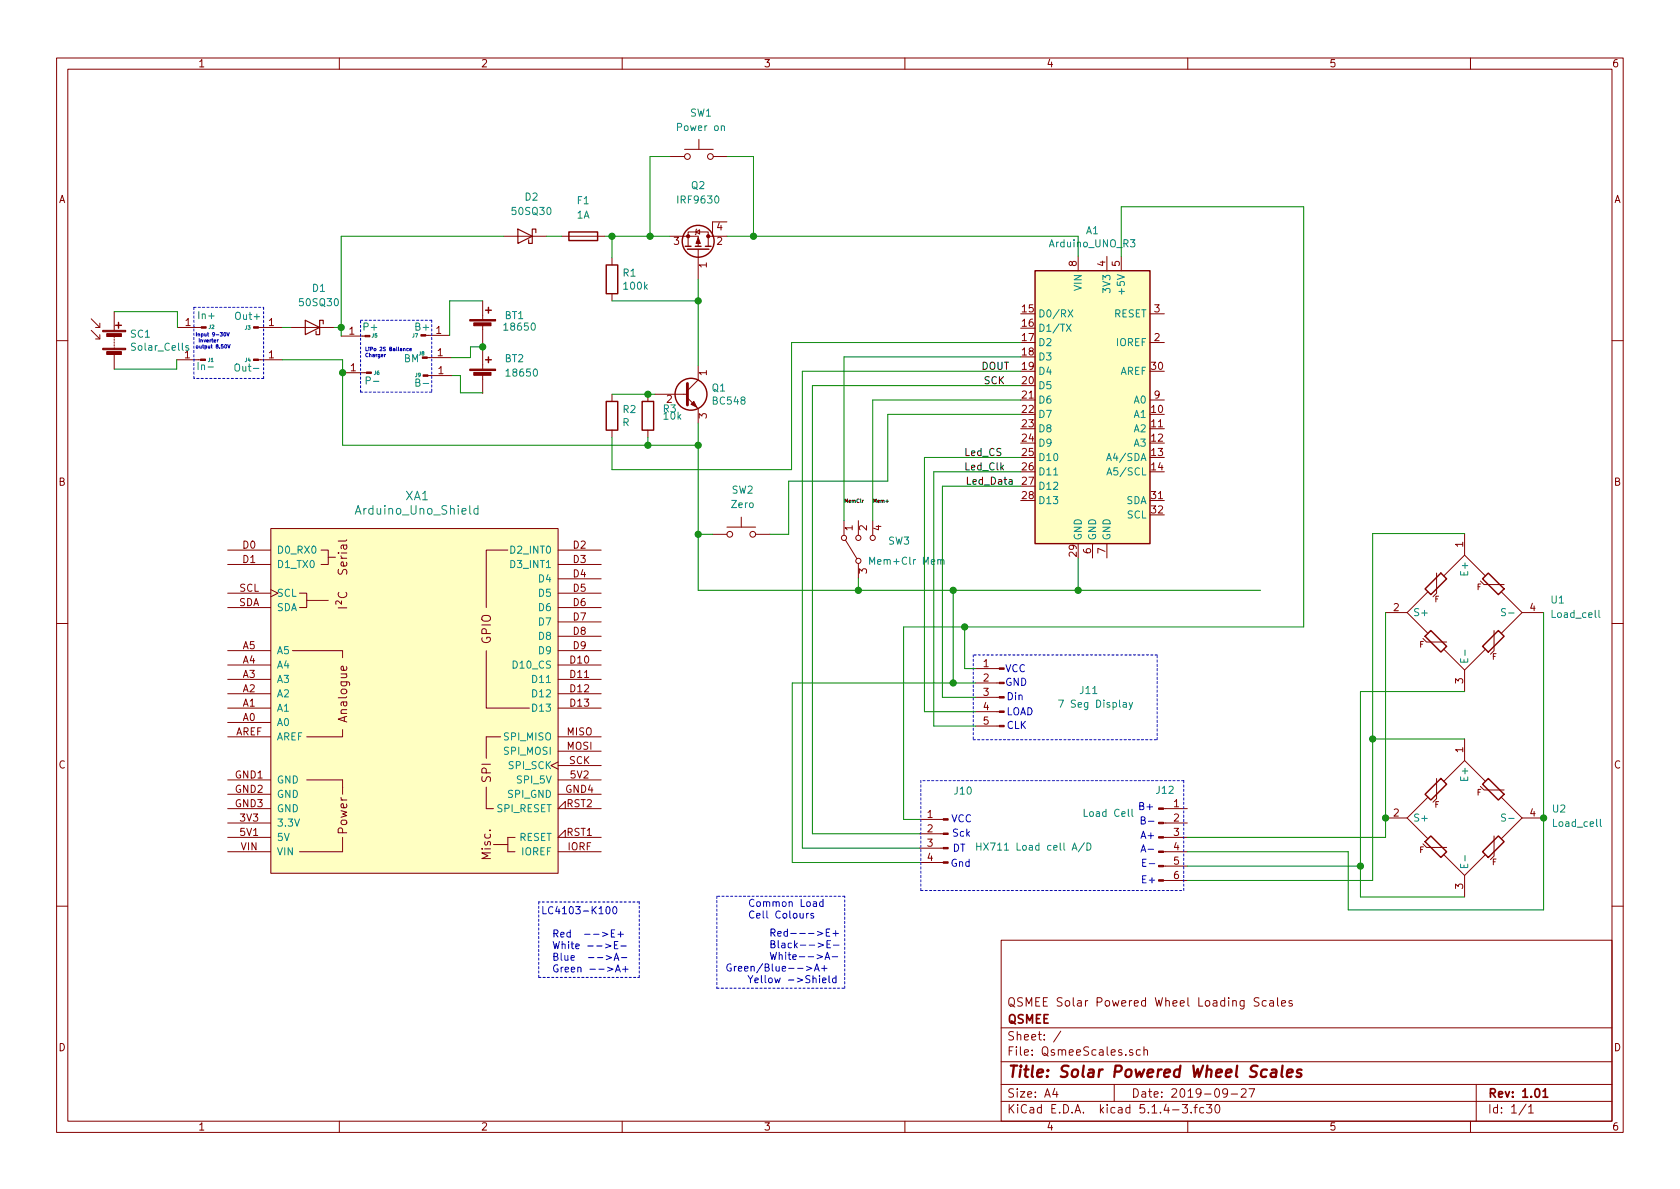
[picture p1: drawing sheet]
EESchema Schematic File Version 4
LIBS:QsmeeScales-cache
EELAYER 30 0
EELAYER END
$Descr A4 11693 8268
encoding utf-8
Sheet 1 1
Title "Solar Powered Wheel Scales"
Date "2019-09-27"
Rev "1.01"
Comp "QSMEE"
Comment1 "QSMEE Solar Powered Wheel Loading Scales"
Comment2 ""
Comment3 ""
Comment4 ""
$EndDescr
$Comp
L Device:Solar_Cells SC1
U 1 1
P 795 2360
F 0 "SC1" H 903 2406 50  0000 L CNN
F 1 "Solar_Cells" H 903 2315 50  0000 L CNN
F 2 "" V 795 2420 50  0001 C CNN
F 3 "~" V 795 2420 50  0001 C CNN
	1    795  2360
	1    0    0    -1  
$EndComp
$Comp
L QsmeeScales-rescue:Load_cell-Sensor U1
U 1 1
P 10195 4255
F 0 "U1" H 10790 4345 50  0000 L CNN
F 1 "Load_cell" H 10790 4245 50  0000 L CNN
F 2 "" H 10195 3555 50  0001 C TNN
F 3 "http://www.robotshop.com/media/files/pdf/datasheet-3134.pdf" H 10195 3455 50  0001 C TNN
	1    10195 4255
	1    0    0    -1  
$EndComp
$Comp
L QsmeeScales-rescue:Load_cell-Sensor U2
U 1 1
P 10195 5685
F 0 "U2" H 10800 5750 50  0000 L CNN
F 1 "Load_cell" H 10800 5650 50  0000 L CNN
F 2 "" H 10195 4985 50  0001 C TNN
F 3 "http://www.robotshop.com/media/files/pdf/datasheet-3134.pdf" H 10195 4885 50  0001 C TNN
	1    10195 5685
	1    0    0    -1  
$EndComp
Wire Notes Line
	4990 6870 5880 6870
Wire Notes Line
	3750 6795 4450 6795
Wire Notes Line
	1350 2130 1835 2130
Wire Notes Line
	1835 2130 1835 2625
Wire Notes Line
	1835 2625 1350 2625
Wire Notes Line
	1350 2625 1350 2130
Text Notes 1360 2425 0    25   ~ 0
Input 9-30V\n Inverter \noutput 8.50V
Wire Notes Line
	2510 2220 3005 2220
Wire Notes Line
	3005 2220 3005 2720
Wire Notes Line
	3005 2720 2510 2720
Wire Notes Line
	2510 2720 2510 2220
Text Notes 2540 2485 0    25   ~ 0
LiPo 2S Ballance\nCharger
Wire Notes Line
	4450 6270 3750 6270
Wire Notes Line
	4450 6795 4450 6270
Wire Notes Line
	3750 6270 3750 6795
Text Notes 3765 6770 0    50   ~ 0
LC4103-K100\n\n  Red  -->E+\n  White -->E-\n  Blue  -->A-\n  Green -->A+
Text Label 6710 3175 0    50   ~ 0
Led_CS
Text Label 6720 3375 0    50   ~ 0
Led_Data
Wire Wire Line
	6435 4945 6790 4945
Wire Wire Line
	6435 3175 6435 4945
Wire Wire Line
	6560 3375 6560 4845
Wire Wire Line
	6790 4845 6560 4845
Wire Wire Line
	3805 1635 3910 1635
$Comp
L Device:D_Schottky D2
U 1 1
P 3655 1635
F 0 "D2" H 3610 1910 50  0000 C CNN
F 1 "50SQ30" H 3610 1810 50  0000 C CNN
F 2 "" H 3655 1635 50  0001 C CNN
F 3 "~" H 3655 1635 50  0001 C CNN
	1    3655 1635
	-1   0    0    -1  
$EndComp
Wire Notes Line
	5880 6230 4990 6230
Wire Notes Line
	5880 6870 5880 6230
Wire Notes Line
	4990 6230 4990 6870
Text Notes 4895 6845 0    50   ~ 0
            Red--->E+\n            Black-->E-\n            White-->A-\n    Green/Blue-->A+\n        Yellow ->Shield
Text Notes 5205 6395 0    50   ~ 0
Common Load\nCell Colours
Connection ~ 6635 4745
Wire Wire Line
	5515 5995 6400 5995
Wire Wire Line
	5515 4745 5515 5995
Wire Wire Line
	6635 4745 5515 4745
Wire Wire Line
	5585 5895 6400 5895
Wire Wire Line
	5585 2575 5585 5895
Wire Wire Line
	5655 2675 7105 2675
Wire Wire Line
	5655 5795 6400 5795
Wire Wire Line
	5655 2675 5655 5795
Connection ~ 6715 4355
Wire Wire Line
	6290 5695 6400 5695
Wire Wire Line
	6290 4355 6290 5695
Wire Wire Line
	6715 4355 6290 4355
Wire Notes Line
	8240 5425 6410 5425
Wire Notes Line
	8240 6190 8240 5425
Wire Notes Line
	6410 6190 8240 6190
Wire Notes Line
	6410 5425 6410 6190
Text Notes 7940 6150 0    50   ~ 0
E+
Text Notes 7940 6035 0    50   ~ 0
E-
Text Notes 7935 5935 0    50   ~ 0
A-
Text Notes 7935 5840 0    50   ~ 0
A+
Text Notes 7930 5740 0    50   ~ 0
B-
Text Notes 7920 5640 0    50   ~ 0
B+
Text Notes 6615 6035 0    50   ~ 0
Gnd
Text Notes 6630 5930 0    50   ~ 0
DT
Text Notes 6625 5825 0    50   ~ 0
Sck
Text Notes 6620 5725 0    50   ~ 0
VCC
$Comp
L Connector:Conn_01x06_Male J12
U 1 1
P 8065 5820
F 0 "J12" H 8110 6150 50  0000 C CNN
F 1 "Load Cell" H 7715 5990 50  0000 C CNN
F 2 "" H 8065 5820 50  0001 C CNN
F 3 "~" H 8065 5820 50  0001 C CNN
	1    8065 5820
	1    0    0    -1  
$EndComp
$Comp
L Connector:Conn_01x04_Male J10
U 1 1
P 6600 5795
F 0 "J10" H 6565 6095 50  0000 R CNN
F 1 "HX711 Load cell A/D" H 6415 5705 50  0000 R CNN
F 2 "" H 6600 5795 50  0001 C CNN
F 3 "~" H 6600 5795 50  0001 C CNN
	1    6600 5795
	-1   0    0    -1  
$EndComp
Wire Wire Line
	6715 4355 6715 4645
Wire Wire Line
	9075 4355 6715 4355
Wire Wire Line
	9075 1430 9075 4355
Wire Wire Line
	7805 1430 9075 1430
Wire Wire Line
	6560 3375 7105 3375
Wire Notes Line
	8055 4550 6775 4550
Wire Notes Line
	8055 5140 8055 4550
Wire Notes Line
	6775 5140 8055 5140
Wire Notes Line
	6775 4550 6775 5140
Wire Wire Line
	6635 4100 7505 4100
Connection ~ 6635 4100
Wire Wire Line
	6635 4745 6635 4100
Wire Wire Line
	6790 4745 6635 4745
Wire Wire Line
	6715 4645 6790 4645
Wire Wire Line
	7805 1775 7805 1430
Wire Wire Line
	7105 3175 6435 3175
Wire Wire Line
	6500 5045 6790 5045
Wire Wire Line
	6500 3275 6500 5045
Text Notes 7005 5075 0    50   ~ 0
CLK
Text Notes 7005 4980 0    50   ~ 0
LOAD
Text Notes 7005 4875 0    50   ~ 0
Din
Text Notes 6995 4775 0    50   ~ 0
GND
Text Notes 6995 4680 0    50   ~ 0
VCC
$Comp
L Connector:Conn_01x05_Male J11
U 1 1
P 6990 4845
F 0 "J11" H 6470 4895 50  0000 R CNN
F 1 "7 Seg Display" H 6620 4800 50  0000 R CNN
F 2 "" H 6990 4845 50  0001 C CNN
F 3 "~" H 6990 4845 50  0001 C CNN
	1    6990 4845
	-1   0    0    -1  
$EndComp
Connection ~ 7505 4100
Wire Wire Line
	8775 4100 7505 4100
Text Label 6710 3275 0    50   ~ 0
Led_Clk
Wire Wire Line
	7105 3275 6500 3275
Text Label 6845 2675 0    50   ~ 0
SCK
Text Label 6830 2575 0    50   ~ 0
DOUT
Wire Wire Line
	5245 1635 7505 1635
Connection ~ 5245 1635
Wire Wire Line
	5245 1080 5245 1635
Wire Wire Line
	5065 1080 5245 1080
Wire Wire Line
	4525 1635 4660 1635
Connection ~ 4525 1635
Wire Wire Line
	4525 1080 4525 1635
Wire Wire Line
	4665 1080 4525 1080
$Comp
L Switch:SW_Push SW2
U 1 1
P 5160 3710
F 0 "SW2" H 5170 4020 50  0000 C CNN
F 1 "Zero" H 5170 3920 50  0000 C CNN
F 2 "" H 5160 3910 50  0001 C CNN
F 3 "~" H 5160 3910 50  0001 C CNN
	1    5160 3710
	1    0    0    -1  
$EndComp
$Comp
L Switch:SW_Push SW1
U 1 1
P 4865 1080
F 0 "SW1" H 4880 1385 50  0000 C CNN
F 1 "Power on" H 4880 1285 50  0000 C CNN
F 2 "" H 4865 1280 50  0001 C CNN
F 3 "~" H 4865 1280 50  0001 C CNN
	1    4865 1080
	1    0    0    -1  
$EndComp
Wire Wire Line
	4260 3260 5510 3260
Wire Wire Line
	4260 3035 4260 3260
Wire Wire Line
	7505 1635 7505 1775
Wire Wire Line
	5060 1635 5245 1635
Connection ~ 4860 3090
Wire Wire Line
	7505 4100 7505 3875
Wire Wire Line
	4860 3090 4860 3710
Wire Wire Line
	4510 3090 4860 3090
Connection ~ 4510 3090
Wire Wire Line
	4510 3035 4510 3090
Wire Wire Line
	4510 2735 4560 2735
Connection ~ 4510 2735
Wire Wire Line
	4260 2735 4510 2735
Wire Wire Line
	4860 3090 4860 2935
Wire Wire Line
	4860 2085 4860 2535
Connection ~ 4860 2085
Wire Wire Line
	4260 2085 4860 2085
Wire Wire Line
	4860 1935 4860 2085
Wire Wire Line
	4260 1635 4525 1635
Connection ~ 4260 1635
Wire Wire Line
	4260 1785 4260 1635
Wire Wire Line
	4210 1635 4260 1635
$Comp
L Device:Q_PMOS_GDSD Q2
U 1 1
P 4860 1735
F 0 "Q2" V 5310 1735 50  0000 C CNN
F 1 "IRF9630" V 5210 1735 50  0000 C CNN
F 2 "" H 5060 1835 50  0001 C CNN
F 3 "~" H 4860 1735 50  0001 C CNN
	1    4860 1735
	0    1    -1   0   
$EndComp
Wire Wire Line
	3360 2385 3360 2405
$Comp
L Transistor_BJT:BC548 Q1
U 1 1
P 4760 2735
F 0 "Q1" H 4951 2781 50  0000 L CNN
F 1 "BC548" H 4951 2690 50  0000 L CNN
F 2 "Package_TO_SOT_THT:TO-92_Inline" H 4960 2660 50  0001 L CIN
F 3 "http://www.fairchildsemi.com/ds/BC/BC547.pdf" H 4760 2735 50  0001 L CNN
	1    4760 2735
	1    0    0    -1  
$EndComp
$Comp
L Device:Fuse F1
U 1 1
P 4060 1635
F 0 "F1" V 3810 1635 50  0000 C CNN
F 1 "1A" V 3910 1635 50  0000 C CNN
F 2 "" V 3990 1635 50  0001 C CNN
F 3 "~" H 4060 1635 50  0001 C CNN
	1    4060 1635
	0    1    1    0   
$EndComp
$Comp
L Device:R R2
U 1 1
P 4260 2885
F 0 "R2" H 4330 2931 50  0000 L CNN
F 1 "R" H 4330 2840 50  0000 L CNN
F 2 "" V 4190 2885 50  0001 C CNN
F 3 "~" H 4260 2885 50  0001 C CNN
	1    4260 2885
	1    0    0    -1  
$EndComp
$Comp
L Device:R R3
U 1 1
P 4510 2885
F 0 "R3" H 4610 2935 50  0000 L CNN
F 1 "10k" H 4610 2885 50  0000 L CNN
F 2 "" V 4440 2885 50  0001 C CNN
F 3 "~" H 4510 2885 50  0001 C CNN
	1    4510 2885
	1    0    0    -1  
$EndComp
$Comp
L Device:R R1
U 1 1
P 4260 1935
F 0 "R1" H 4330 1981 50  0000 L CNN
F 1 "100k" H 4330 1890 50  0000 L CNN
F 2 "" V 4190 1935 50  0001 C CNN
F 3 "~" H 4260 1935 50  0001 C CNN
	1    4260 1935
	1    0    0    -1  
$EndComp
$Comp
L Device:Battery_Cell BT2
U 1 1
P 3360 2630
F 0 "BT2" H 3510 2775 50  0000 L CNN
F 1 "18650" H 3510 2675 50  0000 L CNN
F 2 "" V 3360 2690 50  0001 C CNN
F 3 "~" V 3360 2690 50  0001 C CNN
	1    3360 2630
	1    0    0    -1  
$EndComp
$Comp
L Device:Battery_Cell BT1
U 1 1
P 3360 2285
F 0 "BT1" H 3510 2385 50  0000 L CNN
F 1 "18650" H 3495 2305 50  0000 L CNN
F 2 "" V 3360 2345 50  0001 C CNN
F 3 "~" V 3360 2345 50  0001 C CNN
	1    3360 2285
	1    0    0    -1  
$EndComp
$Comp
L Device:D_Schottky D1
U 1 1
P 2175 2270
F 0 "D1" H 2130 2545 50  0000 C CNN
F 1 "50SQ30" H 2130 2445 50  0000 C CNN
F 2 "" H 2175 2270 50  0001 C CNN
F 3 "~" H 2175 2270 50  0001 C CNN
	1    2175 2270
	-1   0    0    -1  
$EndComp
Wire Wire Line
	5510 2375 5510 3260
Wire Wire Line
	5510 2375 7105 2375
Wire Wire Line
	5875 2475 7105 2475
$Comp
L Switch:SW_SP3T SW3
U 1 1
P 5975 3815
F 0 "SW3" V 6030 3610 50  0000 R CNN
F 1 "Mem+Clr Mem" V 5890 3750 50  0000 R CNN
F 2 "" H 5350 3990 50  0001 C CNN
F 3 "~" H 5350 3990 50  0001 C CNN
	1    5975 3815
	0    -1   -1   0   
$EndComp
Wire Wire Line
	4860 4100 5975 4100
Wire Wire Line
	5975 4015 5975 4100
Connection ~ 5975 4100
Wire Wire Line
	5975 4100 6635 4100
Wire Wire Line
	5875 2475 5875 3615
Text Label 6075 3500 0    25   ~ 0
Mem+
Text Label 5875 3500 0    25   ~ 0
MemClr
Wire Wire Line
	9645 4255 9645 5685
Wire Wire Line
	10745 4255 10745 5685
Wire Wire Line
	10195 3705 9555 3705
Wire Wire Line
	9555 3705 9555 5135
Wire Wire Line
	9555 5135 10195 5135
Wire Wire Line
	10195 4805 9470 4805
Wire Wire Line
	9470 4805 9470 6020
Wire Wire Line
	9470 6235 10195 6235
Wire Wire Line
	8265 6020 9470 6020
Connection ~ 9470 6020
Wire Wire Line
	9470 6020 9470 6235
Wire Wire Line
	9555 5135 9555 6120
Wire Wire Line
	9555 6120 8265 6120
Connection ~ 9555 5135
Wire Wire Line
	8265 5920 9385 5920
Wire Wire Line
	9385 5920 9385 6325
Wire Wire Line
	9385 6325 10745 6325
Wire Wire Line
	10745 6325 10745 5685
Connection ~ 10745 5685
Wire Wire Line
	8265 5820 9645 5820
Wire Wire Line
	9645 5820 9645 5685
Connection ~ 9645 5685
$Comp
L arduino:Arduino_Uno_Shield XA1
U 1 1
P 2885 4870
F 0 "XA1" H 2905 6300 60  0000 C CNN
F 1 "Arduino_Uno_Shield" H 2905 6200 60  0000 C CNN
F 2 "" H 4685 8620 60  0001 C CNN
F 3 "https://store.arduino.cc/arduino-uno-rev3" H 4685 8620 60  0001 C CNN
	1    2885 4870
	1    0    0    -1  
$EndComp
$Comp
L Connector:Conn_01x01_Male J2
U 1 1
P 1435 2270
F 0 "J2" H 1420 2275 25  0000 R CNN
F 1 "In+" H 1500 2355 50  0000 R CNN
F 2 "" H 1435 2270 50  0001 C CNN
F 3 "~" H 1435 2270 50  0001 C CNN
	1    1435 2270
	-1   0    0    -1  
$EndComp
$Comp
L Connector:Conn_01x01_Male J1
U 1 1
P 1430 2495
F 0 "J1" H 1415 2495 25  0000 R CNN
F 1 "In-" H 1495 2450 50  0000 R CNN
F 2 "" H 1430 2495 50  0001 C CNN
F 3 "~" H 1430 2495 50  0001 C CNN
	1    1430 2495
	-1   0    0    -1  
$EndComp
$Comp
L Connector:Conn_01x01_Male J3
U 1 1
P 1765 2270
F 0 "J3" H 1725 2270 25  0000 C CNN
F 1 "Out+" H 1725 2350 50  0000 C CNN
F 2 "" H 1765 2270 50  0001 C CNN
F 3 "~" H 1765 2270 50  0001 C CNN
	1    1765 2270
	1    0    0    -1  
$EndComp
$Comp
L Connector:Conn_01x01_Male J4
U 1 1
P 1765 2495
F 0 "J4" H 1725 2495 25  0000 C CNN
F 1 "Out-" H 1720 2440 50  0000 C CNN
F 2 "" H 1765 2495 50  0001 C CNN
F 3 "~" H 1765 2495 50  0001 C CNN
	1    1765 2495
	1    0    0    -1  
$EndComp
$Comp
L Connector:Conn_01x01_Male J5
U 1 1
P 2575 2330
F 0 "J5" H 2565 2335 25  0000 R CNN
F 1 "P+" H 2630 2395 50  0000 R CNN
F 2 "" H 2575 2330 50  0001 C CNN
F 3 "~" H 2575 2330 50  0001 C CNN
	1    2575 2330
	-1   0    0    -1  
$EndComp
$Comp
L Connector:Conn_01x01_Male J6
U 1 1
P 2585 2585
F 0 "J6" H 2570 2585 25  0000 R CNN
F 1 "P-" H 2635 2530 50  0000 R CNN
F 2 "" H 2585 2585 50  0001 C CNN
F 3 "~" H 2585 2585 50  0001 C CNN
	1    2585 2585
	-1   0    0    -1  
$EndComp
$Comp
L Connector:Conn_01x01_Male J7
U 1 1
P 2930 2325
F 0 "J7" H 2890 2325 25  0000 C CNN
F 1 "B+" H 2940 2385 50  0000 C CNN
F 2 "" H 2930 2325 50  0001 C CNN
F 3 "~" H 2930 2325 50  0001 C CNN
	1    2930 2325
	1    0    0    -1  
$EndComp
$Comp
L Connector:Conn_01x01_Male J9
U 1 1
P 2945 2605
F 0 "J9" H 2910 2610 25  0000 C CNN
F 1 "B-" H 2940 2555 50  0000 C CNN
F 2 "" H 2945 2605 50  0001 C CNN
F 3 "~" H 2945 2605 50  0001 C CNN
	1    2945 2605
	1    0    0    -1  
$EndComp
$Comp
L Connector:Conn_01x01_Male J8
U 1 1
P 2940 2480
F 0 "J8" H 2935 2510 25  0000 C CNN
F 1 "BM" H 2865 2475 50  0000 C CNN
F 2 "" H 2940 2480 50  0001 C CNN
F 3 "~" H 2940 2480 50  0001 C CNN
	1    2940 2480
	1    0    0    -1  
$EndComp
Wire Wire Line
	795  2160 1235 2160
Wire Wire Line
	1235 2160 1235 2270
Wire Wire Line
	795  2560 1230 2560
Wire Wire Line
	1230 2560 1230 2495
Wire Wire Line
	1965 2270 2025 2270
Wire Wire Line
	2325 2270 2375 2270
Wire Wire Line
	2375 2270 2375 2330
Wire Wire Line
	1965 2495 2385 2495
Wire Wire Line
	2385 2495 2385 2585
Wire Wire Line
	3130 2325 3130 2085
Wire Wire Line
	3130 2085 3360 2085
Wire Wire Line
	3140 2480 3275 2480
Wire Wire Line
	3275 2480 3275 2405
Wire Wire Line
	3275 2405 3360 2405
Connection ~ 3360 2405
Wire Wire Line
	3360 2405 3360 2430
Wire Wire Line
	3145 2605 3205 2605
Wire Wire Line
	3205 2605 3205 2725
Wire Wire Line
	3205 2725 3360 2725
Wire Wire Line
	4960 3710 4860 3710
Connection ~ 4860 3710
Wire Wire Line
	4860 3710 4860 4100
Wire Wire Line
	7105 2875 6180 2875
Wire Wire Line
	6180 2875 6180 3340
Wire Wire Line
	6180 3340 5490 3340
Wire Wire Line
	5490 3340 5490 3710
Wire Wire Line
	5490 3710 5360 3710
Wire Wire Line
	2385 2585 2385 3090
Wire Wire Line
	2385 3090 4510 3090
Connection ~ 2385 2585
Wire Wire Line
	2375 1635 2375 2270
Wire Wire Line
	2375 1635 3505 1635
Connection ~ 2375 2270
Wire Wire Line
	5585 2575 7105 2575
$Comp
L MCU_Module:Arduino_UNO_R3 A1
U 1 1
P 7605 2775
F 0 "A1" H 7605 3956 50  0000 C CNN
F 1 "Arduino_UNO_R3" H 7605 3865 50  0000 C CNN
F 2 "Module:Arduino_UNO_R3" H 7755 1725 50  0001 L CNN
F 3 "https://www.arduino.cc/en/Main/arduinoBoardUno" H 7405 3825 50  0001 C CNN
	1    7605 2775
	1    0    0    -1  
$EndComp
Wire Wire Line
	7105 2775 6075 2775
Wire Wire Line
	6075 2775 6075 3615
$EndSCHEMATC
